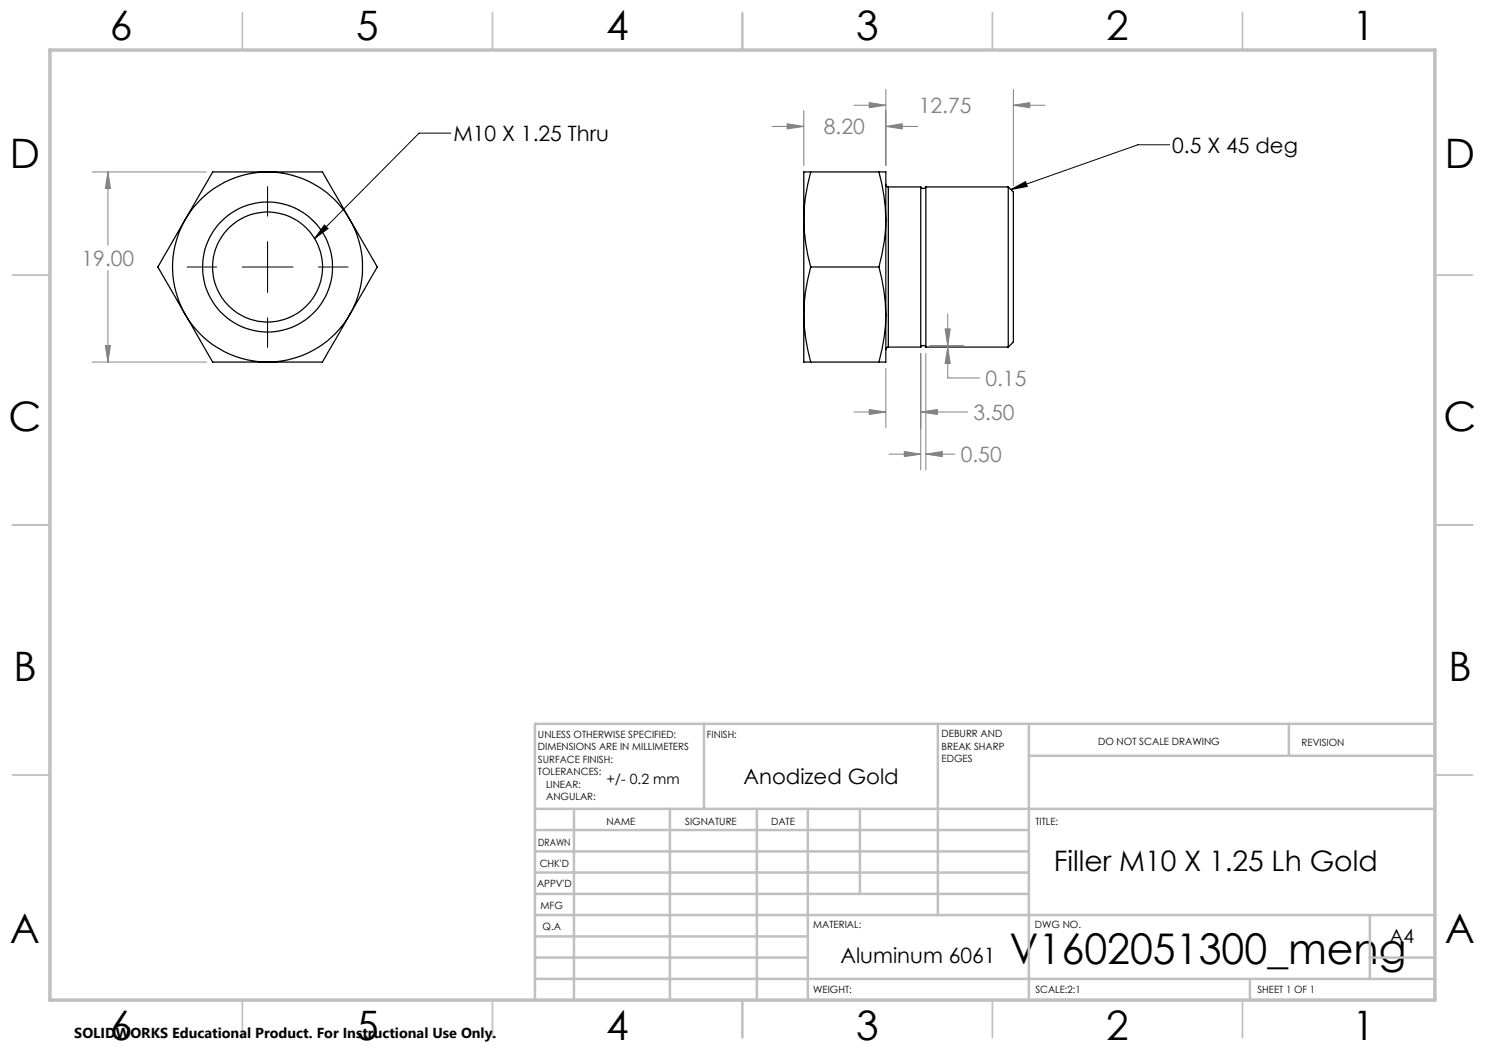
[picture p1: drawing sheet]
<svg xmlns="http://www.w3.org/2000/svg" width="297mm" height="210mm" viewBox="0 0 297 210" stroke-linecap="round" stroke-linejoin="round" font-family="sans-serif">
<g fill="none" stroke="#000" stroke-width=".25">
<path d="M53.5 34.4a19.2 19.2 0 0 0-16.5 9.5M53.5 34.4a19.1 19.1 0 0 1 16.5 9.5M53.5 34.4h-11l-5.5 9.5M53.5 34.4h11l5.5 9.5M162.1 34.4a36 36 0 0 0-1.3 9.5M162.1 34.4h-1.3v9.5M162.1 34.4h13.7M175.8 34.4a37.9 37.9 0 0 1 1.4 9.5M175.8 34.4h1.4v9.5M177.2 36.9v.3l.5 .2M177.7 37.4v32M177.7 37.4h6.4"/>
<path d="M184.1 37.4a.57 .57 0 0 0 .6 .3 .57 .57 0 0 0 .5-.3M184.1 37.4v32M185.2 37.4v32M185.2 37.4h16.4M201.6 37.4v32M201.6 37.4l1.1 1v30l-1.1 1M37 43.9a19 19 0 0 0 0 19M37 43.9l-5.4 9.5 5.4 9.5M70 43.9a19 19 0 0 1 0 19M70 43.9l5.5 9.5-5.5 9.5M160.8 43.9a37.9 37.9 0 0 0 1.3 9.5M160.8 43.9v19"/>
<path d="M162.1 53.4a36 36 0 0 0-1.3 9.5M162.1 53.4h13.7M175.8 53.4a37.9 37.9 0 0 1 1.4 9.5M177.2 43.9v19M177.2 43.9a36 36 0 0 1-1.4 9.5M37 62.9a19.2 19.2 0 0 0 16.5 9.5M37 62.9l5.5 9.5h11M70 62.9a19.1 19.1 0 0 1-16.5 9.5M70 62.9l-5.5 9.5h-11M160.8 62.9a37.9 37.9 0 0 0 1.3 9.5M160.8 62.9v9.5h1.3M162.1 72.4h13.7"/>
<path d="M177.2 62.9a36 36 0 0 1-1.4 9.5M177.2 62.9v9.5h-1.4M177.7 69.4l-.4 .2-.1 .3M177.7 69.4h6.4M184.1 69.4a.57 .57 0 0 1 .6-.3 .57 .57 0 0 1 .5 .3M185.2 69.4h16.4"/>
<circle cx="53.5" cy="53.4" r="13"/>
<circle cx="53.5" cy="53.4" r="11"/>
</g>
<path d="M53.5 37.3v5.9M90.2 26.6h-6.4l-20.9 21.1M202.2 37.9l2.9-1.6 .4 1zM233.9 29h-6.3l-25.4 8.9M37.4 53.4h6M48.4 53.4h10.2M53.5 48.3v10.2M63.7 53.4h5.9M64.9 45l.7 .7-2.7 2zM53.5 63.6v5.9" fill="none" stroke="#000" stroke-width=".2"/>
<g fill="none" stroke="#808080" stroke-width=".2">
<path d="M177.2 17.9v15.2M202.7 17.9v19.2M18.4 34.4h22.9M21.6 34.4l.5 3.3h-1zM21.6 34.4v14.7M154.4 25.3h6.4M157.4 24.8l3.4 .5-3.4 .5zM160.8 22.1v11M170.8 21.1h6.4M173.8 20.5l3.4 .6-3.4 .4zM177.2 25.3l3.2-.5v1zM177.2 25.3h6.3"/>
<path d="M202.7 21.1l3.3-.6v1zM202.7 21.1h6.3M21.6 54.1v18.3M18.4 72.4h22.9M21.1 69.1h1l-.5 3.3zM177.2 73.7v11.9M184.1 70.7v23.3M185.2 70.7v23.3M185.9 69.1h6.8M189 65.8h1l-.5 3.3zM189.5 69.4l.5 3.3h-1zM189.5 69.4v6.2h6.4"/>
<path d="M189.5 62.8v6.3M170.8 82.4h6.4M173.8 81.9l3.4 .5-3.4 .5zM177.8 90.8h6.3M180.9 90.3l3.2 .5-3.2 .5zM184.1 82.4l3.4-.5v1zM184.1 82.4h9.4M185.2 90.8l3.3-.5v1zM185.2 90.8h5.8"/>
</g>
<g fill="none" stroke="#c0c0c0" stroke-width=".35">
<path d="M48.5 2.5v7.5M98.5 2.5v7.5M148.5 2.5v7.5M198.5 2.5v7.5M248.5 2.5v7.5M2.5 55h7.5M287 55h7.5M2.5 105h7.5M287 105h7.5M2.5 155h7.5M287 155h7.5M48.5 200v7.5"/>
<path d="M98.5 200v7.5M148.5 200v7.5M198.5 200v7.5M248.5 200v7.5"/>
</g>
<g fill="none" stroke="#c0c0c0" stroke-width=".5">
<path d="M140.8 144.8v17M187.6 144.8v38.2M205.8 144.8v55.2M205.8 151.2h81.2M257.8 144.8v6.4M287 144.8h-180v55.2M107 161.8h180M107 178.8h98.8M107 174.5h98.8M107 170.3h98.8M107 166h98.8M114.8 161.8v38.2"/>
<path d="M134 161.8v38.2M151.4 161.8v38.2M161.6 161.8v38.2M172 161.8v17M107 195.8h180M107 191.5h54.6M107 187.3h54.6M107 183h180M250 195.8v4.2M274 191.5h13M274 183v12.8"/>
</g>
<path d="M10 10h277v190h-277z" fill="none" stroke="#c0c0c0" stroke-width=".7"/>
<path d="M64.9 45l.7 .7-2.7 2zM202.2 37.9l2.9-1.6 .4 1z" fill="#000"/>
<path d="M21.1 69.1h1l-.5 3.3zM21.6 34.4l.5 3.3h-1zM157.4 24.8l3.4 .5-3.4 .5zM177.2 25.3l3.2-.5v1zM173.8 20.5l3.4 .6-3.4 .4zM202.7 21.1l3.3-.6v1zM173.8 81.9l3.4 .5-3.4 .5zM184.1 82.4l3.4-.5v1zM180.9 90.3l3.2 .5-3.2 .5zM185.2 90.8l3.3-.5v1zM189.5 69.4l.5 3.3h-1zM189 65.8h1l-.5 3.3z" fill="#808080"/>
<text font-size="8.5" x="201.9" y="192.7">V1602051300_meng</text>
<g font-size="8.1">
<text x="22" y="8">6</text>
<text x="71.2" y="8">5</text>
<text x="121.2" y="8">4</text>
<text x="171.2" y="8">3</text>
<text x="221.2" y="8">2</text>
<text x="270.5" y="8">1</text>
<text x="2" y="33.6">D</text>
<text x="289" y="33.6">D</text>
<text x="1.7" y="86.1">C</text>
<text x="288.7" y="86.1">C</text>
<text x="2.7" y="136.1">B</text>
<text x="289.7" y="136.1">B</text>
<text x="2" y="188.6">A</text>
<text x="289" y="188.6">A</text>
<text x="22" y="208">6</text>
<text x="71.2" y="208">5</text>
<text x="121.2" y="208">4</text>
<text x="171.2" y="208">3</text>
<text x="221.2" y="208">2</text>
<text x="270.5" y="208">1</text>
</g>
<text font-size="5.6" x="210.8" y="174.1">Filler M10 X 1.25 Lh Gold</text>
<g font-size="4.2" fill="#808080">
<text x="183.7" y="22.6">12.75</text>
<text x="164.8" y="26.9">8.20</text>
<text x="16.3" y="53.2">19.00</text>
<text x="197.1" y="77.2">0.15</text>
<text x="194.7" y="84">3.50</text>
<text x="192.1" y="92.4">0.50</text>
</g>
<g font-size="4.2">
<text x="90.7" y="28.3">M10 X 1.25 Thru</text>
<text x="234.4" y="30.6">0.5 X 45 deg</text>
<text x="148.7" y="156.7">Anodized Gold</text>
<text x="168.1" y="192.6">Aluminum 6061</text>
</g>
<text font-size="3.9" x="277.9" y="188.5">A4</text>
<text font-size="2.9" x="14.9" y="207.6">SOLIDWORKS Educational Product. For Instructional Use Only.</text>
<text font-size="2.8" x="121.3" y="156.7">+/- 0.2 mm</text>
<g font-size="2">
<text x="107.6" y="147.6">UNLESS OTHERWISE SPECIFIED:</text>
<text x="141.4" y="147.6">FINISH:</text>
<text x="188.3" y="147.5">DEBURR AND</text>
<text x="188.3" y="150">BREAK SHARP</text>
<text x="219.6" y="149">DO NOT SCALE DRAWING</text>
<text x="260.3" y="149.2">REVISION</text>
<text x="107.6" y="150.1">DIMENSIONS ARE IN MILLIMETERS</text>
<text x="107.6" y="152.6">SURFACE FINISH:</text>
<text x="107.6" y="155.1">TOLERANCES:</text>
<text x="188.3" y="152.5">EDGES</text>
<text x="109.2" y="157.6">LINEAR:</text>
<text x="109.2" y="160.1">ANGULAR:</text>
<text x="121.3" y="165">NAME</text>
<text x="137" y="164.9">SIGNATURE</text>
<text x="154.2" y="164.9">DATE</text>
<text x="207.1" y="164.9">TITLE:</text>
<text x="107.6" y="169.1">DRAWN</text>
<text x="107.9" y="173.3">CHK'D</text>
<text x="107.4" y="177.4">APPV'D</text>
<text x="108.1" y="181.8">MFG</text>
<text x="108.5" y="186">Q.A</text>
<text x="162.6" y="185.5">MATERIAL:</text>
<text x="207" y="185.5">DWG NO.</text>
<text x="162.6" y="198.5">WEIGHT:</text>
<text x="207.1" y="198.6">SCALE:2:1</text>
<text x="251.5" y="198.6">SHEET 1 OF 1</text>
</g>
</svg>
